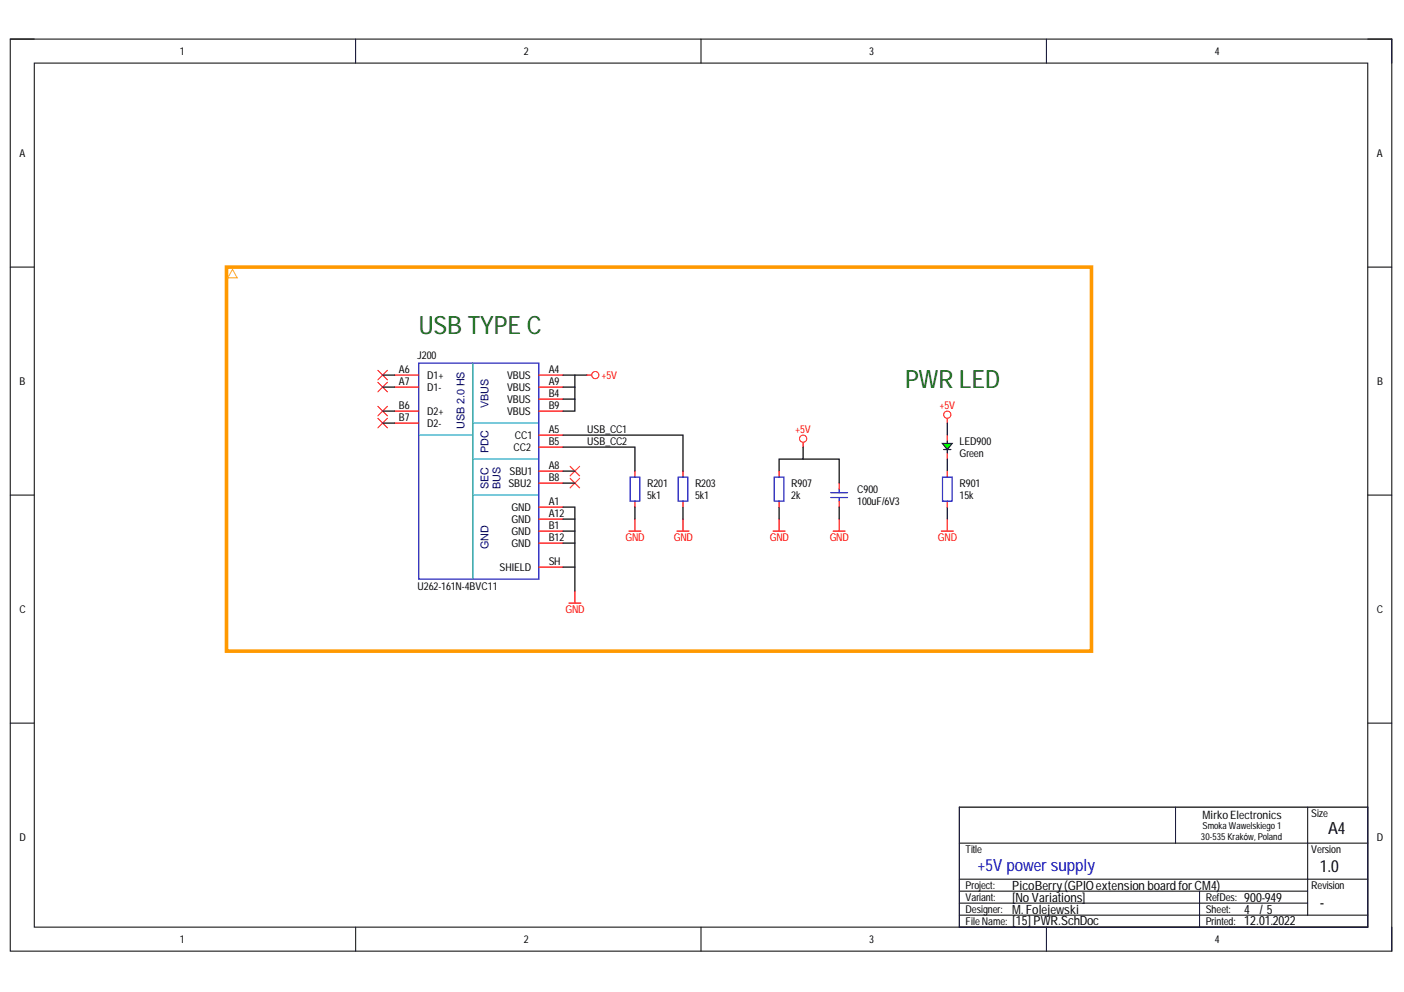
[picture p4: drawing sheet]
<svg xmlns="http://www.w3.org/2000/svg" width="297mm" height="210mm" viewBox="0 0 297 210" stroke-linecap="round" stroke-linejoin="round" font-family="sans-serif">
<path d="M2.2 8.3h292.3v193h-292.3z" fill="none" stroke="#000" stroke-width=".21"/>
<path d="M7.3 13.4h282.1v182.8h-282.1z" fill-rule="evenodd" fill="#fff"/>
<g fill="none" stroke="#000" stroke-width=".21">
<path d="M2.2 8.3h5.1M7.3 13.4h282.1v182.8h-282.1zM75.2 8.3v5M148.3 8.3v5M221.4 8.3v5.1M289.4 8.3h5.1v5.1M2.2 56.5h5.1M289.4 56.5h5.1M2.2 104.8h5.1M289.4 104.8h5.1M2.2 153h5.1M289.4 153h5.1"/>
<path d="M203 178.4h86.4M248.7 170.8v7.6M276.7 170.8v22.8M75.2 196.2v5.1M148.3 196.2v5.1M203 188.6h73.7M203 191.1h73.7M203 186h86.4M203 193.6h86.4M221.4 196.2v5.1M253.8 188.6v7.6M294.5 196.2v5.1"/>
</g>
<path d="M200.4 93.3v2.6M203 170.8h86.4v25.4h-86.4z" fill="none" stroke="#000" stroke-width=".25"/>
<path d="M175.8 104.3h3.5M175.8 105.3h3.5M177.5 103.5v.8M177.5 105.3v.7" fill="none" stroke="#00c" stroke-width=".25"/>
<path d="M200.4 92.1v1.2M200.4 95.9v1.2M177.5 102.2v1.3M177.5 106v1.3M199.1 112.4h2.6M200.4 109.8v2.6" fill="none" stroke="#f00" stroke-width=".25"/>
<path d="M47.9 56.5h183v81.3h-183z" fill="none" stroke="#f90" stroke-width=".76"/>
<path d="M49.2 57l1 1.8h-2z" fill="none" stroke="#ffad33" stroke-width=".21"/>
<path d="M199.4 93.8h2l-1 1.3z" fill="#0f0"/>
<path d="M169.9 94.6v2.5h-5.1v2.6M169.9 97.1h7.6v5.1M199.4 93.8h2l-1 1.3zM199.7 95.1h1.5M200.4 89.5v2.6M200.4 97.1v2.6M164.8 107.3v2.5M177.5 107.3v2.5M200.4 107.3v2.5" fill="none" stroke="#000" stroke-width=".25"/>
<g fill="none" stroke="#f00" stroke-width=".21">
<path d="M120.6 98.7l2 2M122.6 98.7l-2 2M120.6 101.2l2 2M122.6 101.2l-2 2"/>
<circle cx="169.9" cy="92.8" r=".76"/>
<circle cx="200.4" cy="87.7" r=".76"/>
</g>
<g fill="none" stroke="#f00" stroke-width=".25">
<path d="M134.3 99.7v1.3M144.5 99.7v1.3M169.9 93.6v1M200.4 88.5v1M200.4 99.7v1.3M133.1 112.4h2.5M134.3 106v1.3M134.3 109.8v2.6M144.5 106v1.3M163.6 112.4h2.5M164.8 109.8v2.6M176.3 112.4h2.5"/>
<path d="M177.5 109.8v2.6M200.4 106v1.3M120.4 127.6h2.5M121.6 125.1v2.5"/>
</g>
<path d="M133.3 101h2v5h-2zM143.5 101h2v5h-2zM199.4 101h2v5h-2z" fill="none" stroke="#00c" stroke-width=".25"/>
<path d="M88.6 76.8h25.4v45.7h-25.4z" fill-rule="evenodd" fill="#fff"/>
<path d="M88.6 76.8h25.4v45.7h-25.4zM163.8 101h2v5h-2z" fill="none" stroke="#00c" stroke-width=".25"/>
<g fill="none" stroke="#f00" stroke-width=".25">
<path d="M83.5 79.4h5.1M114 79.4h5.1M124.2 79.4h1M83.5 81.9h5.1M83.5 87h5.1M83.5 89.5h5.1M114 92.1h5.1M114 81.9h5.1M114 99.7h5.1M114 84.4h5.1M114 94.6h5.1M114 87h5.1"/>
<path d="M164.8 99.7v1.3M114 107.3h5.1M114 109.8h5.1M114 112.4h5.1M114 102.2h5.1M114 114.9h5.1M114 120h5.1M143.2 112.4h2.6M144.5 109.8v2.6M164.8 106v1.3"/>
</g>
<path d="M100 76.8v45.7M88.6 92.1h11.4M100 89.5h14M100 97.1h14M100 104.8h14" fill="none" stroke="#009cca" stroke-width=".25"/>
<g fill="none" stroke="#000" stroke-width=".25">
<path d="M81 79.4h2.5M119.1 79.4h5.1M121.6 79.4v2.5h-2.5M81 81.9h2.5M81 89.5h2.5M81 87h2.5M119.1 94.6h15.2v5.1M119.1 92.1h25.4v7.6M119.1 99.7h2.5M121.6 81.9v2.5h-2.5M121.6 84.4v2.6h-2.5M119.1 107.3h2.5v17.8"/>
<path d="M119.1 109.8h2.5M119.1 112.4h2.5M119.1 114.9h2.5M119.1 120h2.5M119.1 102.2h2.5M134.3 107.3v2.5M144.5 107.3v2.5"/>
</g>
<g fill="none" stroke="#f00" stroke-width=".21">
<path d="M79.9 78.4l2.1 2M82 78.4l-2.1 2M79.9 80.9l2.1 2M79.9 88.5l2.1 2M79.9 86l2.1 2M82 80.9l-2.1 2M82 88.5l-2.1 2M82 86l-2.1 2"/>
<circle cx="125.9" cy="79.4" r=".76"/>
</g>
<g font-size="5.3" fill="#060">
<text x="88.6" y="70.6">USB TYPE C</text>
<text x="191.5" y="82">PWR LED</text>
</g>
<g font-size="3.5">
<text x="281" y="176.6">A4</text>
<text x="279.2" y="184.5">1.0</text>
<text x="279.2" y="192.1">-</text>
</g>
<text font-size="3.5" fill="#00c" x="206.8" y="184.3">+5V power supply</text>
<g font-size="2.7">
<text x="214.2" y="188.2">PicoBerry(GPIOextension board forCM4)</text>
<text x="214.2" y="190.8">[No Variations]</text>
<text x="263.2" y="190.8">900-949</text>
<text x="214.2" y="195.8">[15]PWR.SchDoc</text>
<text x="214.2" y="193.3">M. Folejewski</text>
<text x="263.2" y="195.8">12.01.2022</text>
<text x="263.2" y="193.3">4 /5</text>
</g>
<text font-size="2.4" x="254.4" y="173.3">Mirko Electronics</text>
<g font-size="2.3">
<text x="38" y="11.6">1</text>
<text x="110.9" y="11.6">2</text>
<text x="183.9" y="11.6">3</text>
<text x="257" y="11.6">4</text>
<text x="4.1" y="33.1">A</text>
<text x="291.3" y="33.1">A</text>
<text x="88.4" y="76">J200</text>
<text x="4.1" y="81.4">B</text>
<text x="84.4" y="78.8">A6</text>
<text x="84.4" y="81.4">A7</text>
<text x="90.4" y="80.1">D1+</text>
<text x="90.4" y="82.7">D1-</text>
<text x="107.3" y="80.1">VBUS</text>
<text x="107.3" y="82.7">VBUS</text>
<text x="116.1" y="78.8">A4</text>
<text x="116.1" y="81.4">A9</text>
<text x="116.1" y="84">B4</text>
<text x="291.4" y="81.4">B</text>
<text x="84.4" y="86.5">B6</text>
<text x="84.4" y="89">B7</text>
<text x="90.4" y="87.8">D2+</text>
<text x="107.3" y="85.2">VBUS</text>
<text x="107.3" y="87.8">VBUS</text>
<text x="116.1" y="86.5">B9</text>
<text x="90.4" y="90.3">D2-</text>
<text x="108.7" y="95.4">CC2</text>
<text x="108.9" y="92.8">CC1</text>
<text x="116.1" y="91.6">A5</text>
<text x="116.1" y="94.1">B5</text>
<text x="124.2" y="94.1">USB_CC2</text>
<text x="124.2" y="91.6">USB_CC1</text>
<text x="203" y="94.1">LED900</text>
<text x="107.8" y="100.4">SBU1</text>
<text x="116.1" y="99.2">A8</text>
<text x="116.1" y="101.7">B8</text>
<text x="203" y="96.6">Green</text>
<text x="107.6" y="103">SBU2</text>
<text x="116.1" y="106.8">A1</text>
<text x="136.9" y="103">R201</text>
<text x="136.9" y="105.5">5k1</text>
<text x="147" y="103">R203</text>
<text x="147" y="105.5">5k1</text>
<text x="167.4" y="103">R907</text>
<text x="167.4" y="105.5">2k</text>
<text x="181.4" y="104.3">C900</text>
<text x="181.4" y="106.8">100uF/6V3</text>
<text x="203" y="103">R901</text>
<text x="203" y="105.5">15k</text>
<text x="108.2" y="108.1">GND</text>
<text x="108.2" y="110.6">GND</text>
<text x="108.2" y="113.1">GND</text>
<text x="116.1" y="109.3">A12</text>
<text x="116.1" y="111.9">B1</text>
<text x="108.2" y="115.7">GND</text>
<text x="116.1" y="114.4">B12</text>
<text x="116.1" y="119.5">SH</text>
<text x="88.4" y="124.9">U262-161N-4BVC11</text>
<text x="105.7" y="120.7">SHIELD</text>
<text x="4.1" y="129.7">C</text>
<text x="291.3" y="129.7">C</text>
<text x="277.4" y="172.9">Size</text>
<text x="4.1" y="177.9">D</text>
<text x="291.3" y="177.9">D</text>
<text x="204.3" y="180.5">Title</text>
<text x="277.4" y="180.5">Version</text>
<text x="204.3" y="188.1">Project:</text>
<text x="204.3" y="190.6">Variant:</text>
<text x="255.1" y="190.6">RefDes:</text>
<text x="277.4" y="188.1">Revision</text>
<text x="204.3" y="195.7">FileName:</text>
<text x="204.3" y="193.1">Designer:</text>
<text x="255.1" y="195.7">Printed:</text>
<text x="255.1" y="193.1">Sheet:</text>
<text x="38" y="199.5">1</text>
<text x="110.9" y="199.5">2</text>
<text x="183.9" y="199.5">3</text>
<text x="257" y="199.5">4</text>
</g>
<g font-size="2.3" fill="#f00">
<text x="127.3" y="80.1">+5V</text>
<text x="198.8" y="86.5">+5V</text>
<text x="168.3" y="91.6">+5V</text>
<text x="132.3" y="114.4">GND</text>
<text x="142.6" y="114.4">GND</text>
<text x="162.9" y="114.4">GND</text>
<text x="175.5" y="114.4">GND</text>
<text x="198.4" y="114.4">GND</text>
<text x="119.6" y="129.7">GND</text>
</g>
<g font-size="2.3" fill="#000080">
<text x="103.3" y="86.3" transform="rotate(-90 103.3 86.3)">VBUS</text>
<text x="98.3" y="90.8" transform="rotate(-90 98.3 90.8)">USB 2.0 HS</text>
<text x="103.3" y="95.9" transform="rotate(-90 103.3 95.9)">PDC</text>
<text x="103.3" y="103.5" transform="rotate(-90 103.3 103.5)">SEC</text>
<text x="105.9" y="103.5" transform="rotate(-90 105.9 103.5)">BUS</text>
<text x="103.3" y="116.2" transform="rotate(-90 103.3 116.2)">GND</text>
</g>
<g font-size="2">
<text x="254.1" y="177.7">30-535Kraków, Poland</text>
<text x="254.4" y="175.4">Smoka Wawelskiego 1</text>
</g>
</svg>
